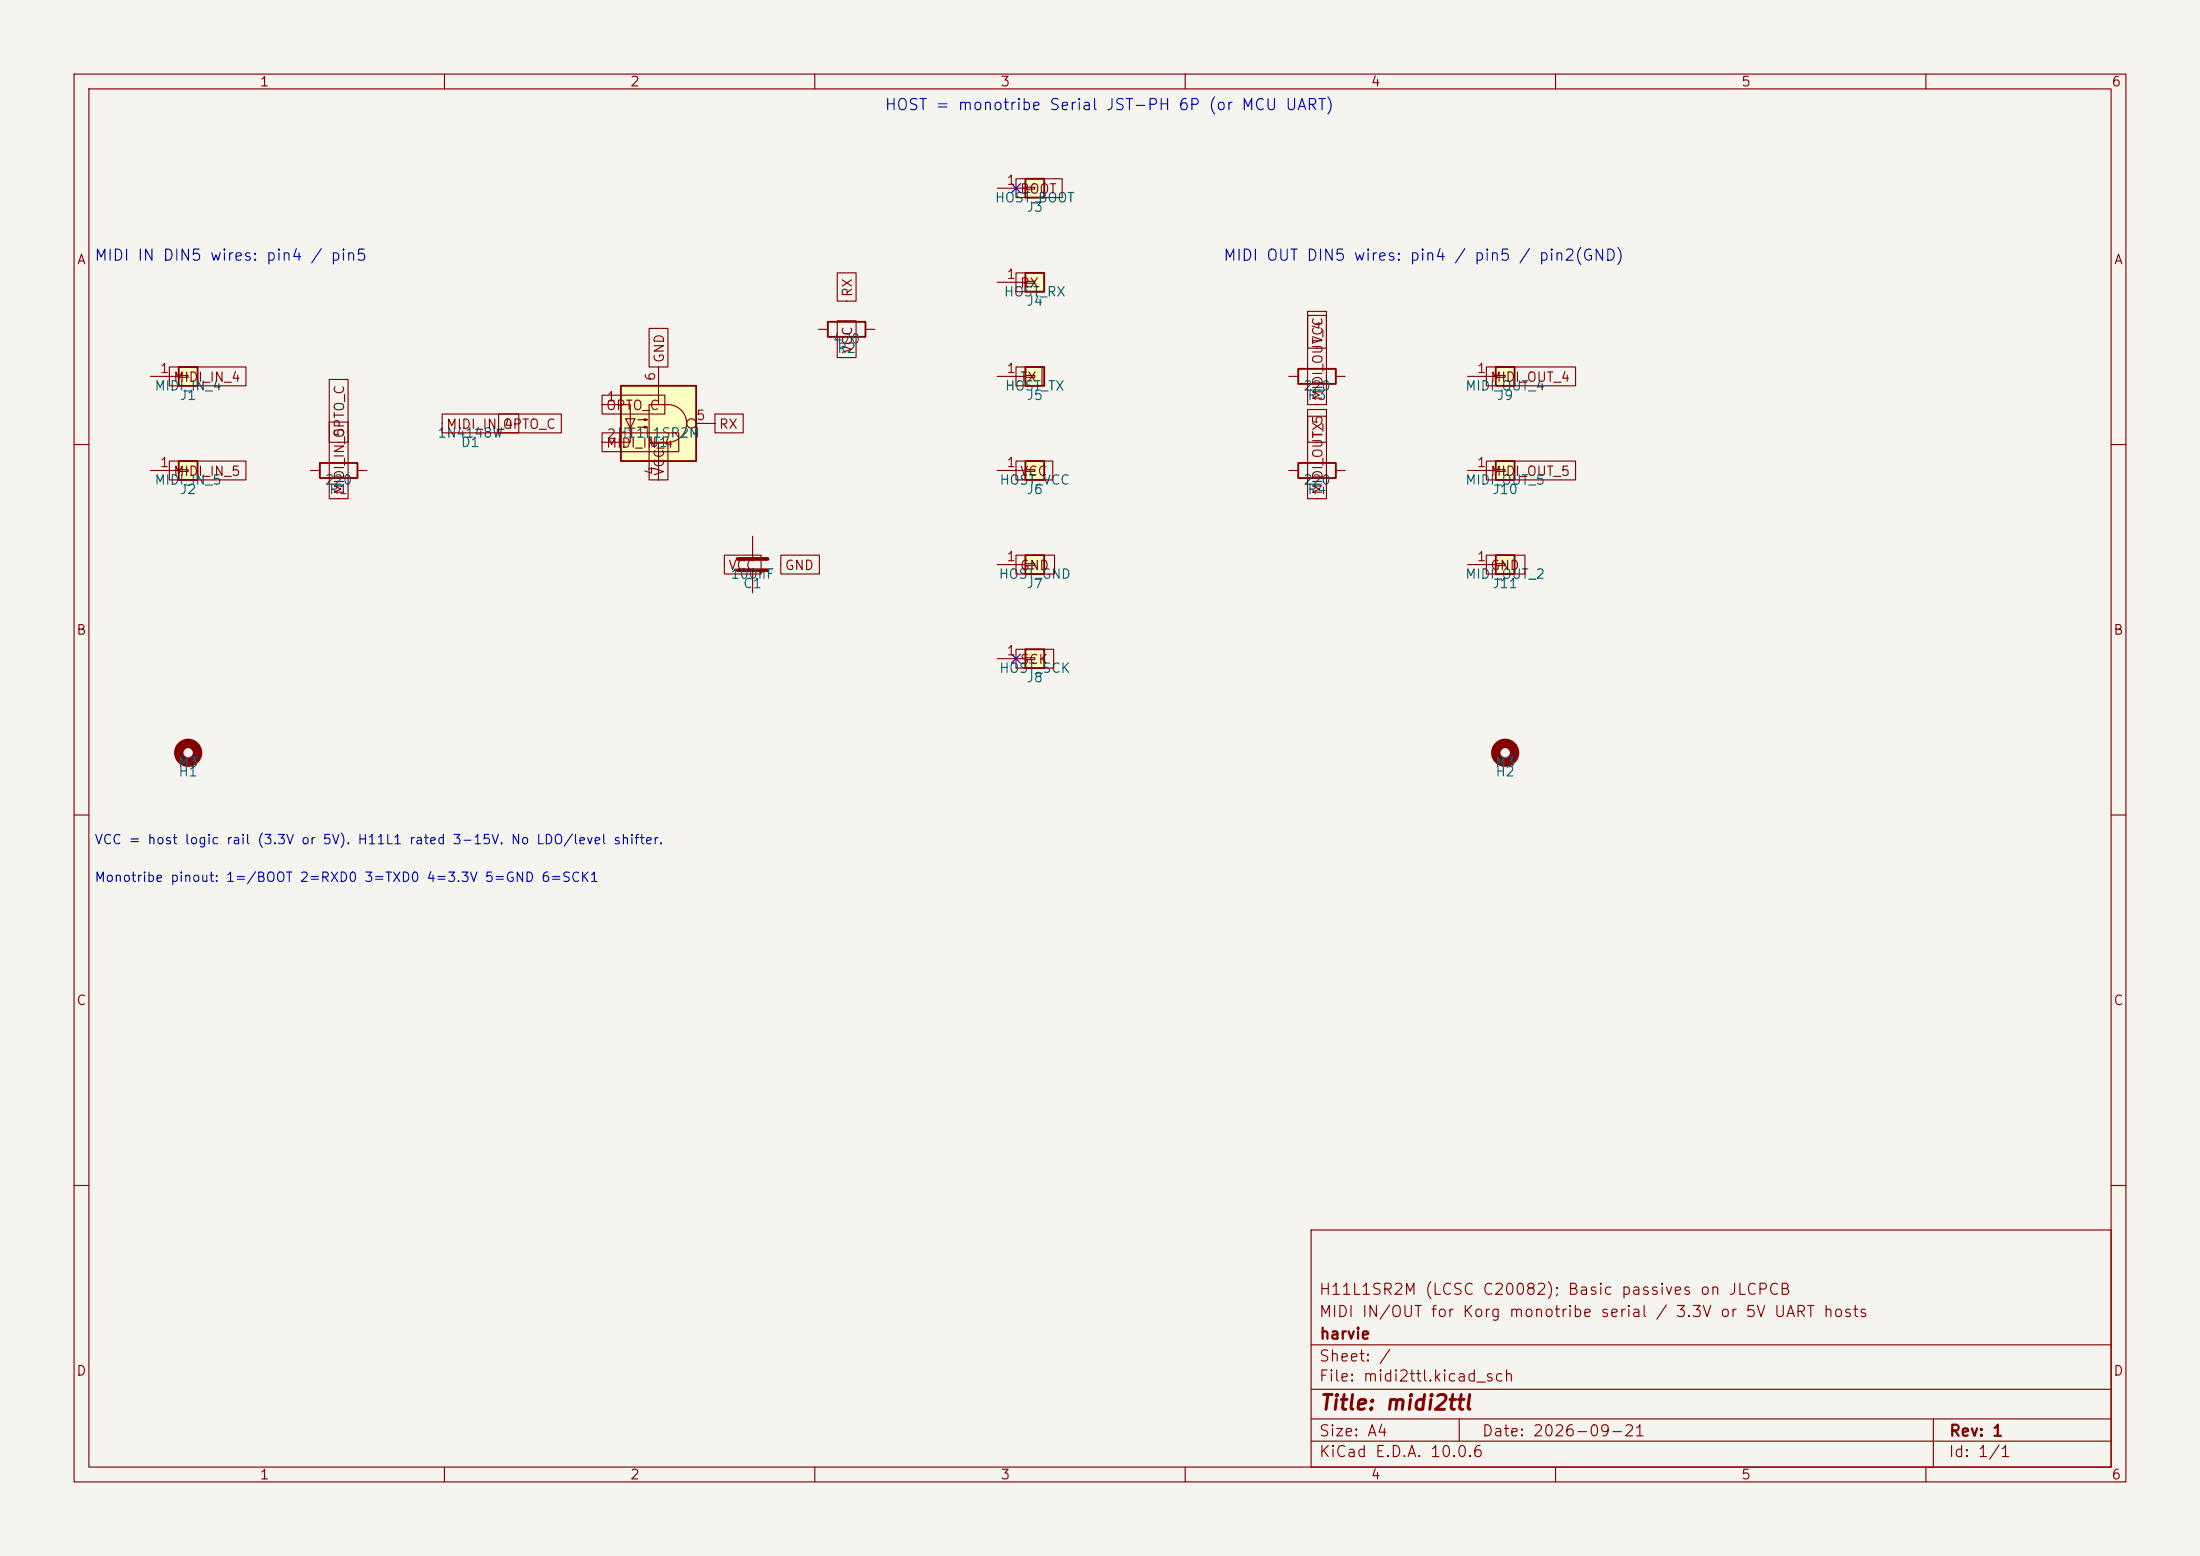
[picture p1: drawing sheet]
<svg xmlns="http://www.w3.org/2000/svg" width="297mm" height="210mm" viewBox="0 0 297 210" stroke-linecap="round" stroke-linejoin="round" font-family="sans-serif">
<path d="M0 0h297v210h-297z" fill="#f5f4ef" stroke="#f5f4ef" stroke-width=".14"/>
<g fill="none" stroke="#840000" stroke-width=".15">
<path d="M10 10h277v190h-277zM12 12h273v186h-273zM60 10v2M110 10v2M160 10v2M210 10v2M260 10v2M10 60h2M285 60h2M10 110h2M285 110h2M10 160h2"/>
<path d="M177 166h108v32h-108zM285 160h2M60 198v2M110 198v2M160 198v2M177 194.5h108M177 191.5h108M177 187.5h108M177 181.5h108M197 191.5v3M210 198v2M260 198v2"/>
<path d="M261 191.5v6.5"/>
</g>
<path d="M138.4 24.1h2.6v2.6h-2.6z" fill="#ffffc2"/>
<path d="M138.4 24.1h2.6v2.6h-2.6z" fill="none" stroke="#840000" stroke-width=".25"/>
<path d="M134.6 25.4h3.8M138.4 25.3h1.3v.2h-1.3z" fill="none" stroke="#840000" stroke-width=".15"/>
<path d="M24.1 62.2h2.6v2.6h-2.6z" fill="#ffffc2"/>
<path d="M24.1 62.2h2.6v2.6h-2.6z" fill="none" stroke="#840000" stroke-width=".25"/>
<path d="M20.3 63.5h3.8M24.1 63.4h1.3v.2h-1.3z" fill="none" stroke="#840000" stroke-width=".15"/>
<circle cx="25.4" cy="101.6" r="1.27" fill="none" stroke="#840000" stroke-width="1.3"/>
<path d="M83.8 52.1h10.2v10.1h-10.2z" fill="#ffffc2"/>
<path d="M83.8 52.1h10.2v10.1h-10.2zM111.8 43.4h5v2.1h-5zM43.2 62.5h5.1v2h-5.1z" fill="none" stroke="#840000" stroke-width=".25"/>
<g fill="none" stroke="#840000" stroke-width=".15">
<path d="M81.3 54.6h3.8v5.1h-3.8M84.5 56.5h1.2l-.6 1.3zM84.5 57.8h1.2M86.1 56.6h1.3l-.4 .2v-.3l.4 .1M86.1 57.7h1.3l-.4 .1v-.3l.4 .2M87.6 54.6h2.6a2.54 2.54 0 0 1 2.5 2.6 2.54 2.54 0 0 1-2.5 2.5h-2.6zM88.9 59.7v2.5v-1.2M88.9 49.5v5.1M94 57.2h2.5M110.5 44.5h1.3M116.8 44.5h1.3M41.9 63.5h1.3"/>
<path d="M48.3 63.5h1.2M88.9 62.2v2.6M101.6 72.4v2.8M101.6 77.2v2.8"/>
<circle cx="93.3" cy="57.1" r=".63"/>
</g>
<path d="M99.6 75.4h4M99.6 77h4" fill="none" stroke="#840000" stroke-width=".51"/>
<path d="M24.1 49.5h2.6v2.6h-2.6z" fill="#ffffc2"/>
<path d="M24.1 49.5h2.6v2.6h-2.6z" fill="none" stroke="#840000" stroke-width=".25"/>
<path d="M20.3 50.8h3.8M24.1 50.7h1.3v.2h-1.3z" fill="none" stroke="#840000" stroke-width=".15"/>
<path d="M138.4 62.2h2.6v2.6h-2.6z" fill="#ffffc2"/>
<path d="M138.4 62.2h2.6v2.6h-2.6z" fill="none" stroke="#840000" stroke-width=".25"/>
<path d="M134.6 63.5h3.8M138.4 63.4h1.3v.2h-1.3z" fill="none" stroke="#840000" stroke-width=".15"/>
<path d="M138.4 49.5h2.6v2.6h-2.6z" fill="#ffffc2"/>
<path d="M138.4 49.5h2.6v2.6h-2.6zM175.3 49.8h5v2h-5zM175.3 62.5h5v2h-5z" fill="none" stroke="#840000" stroke-width=".25"/>
<path d="M134.6 50.8h3.8M138.4 50.7h1.3v.2h-1.3zM174 50.8h1.3M180.3 50.8h1.3M174 63.5h1.3M180.3 63.5h1.3" fill="none" stroke="#840000" stroke-width=".15"/>
<path d="M138.4 87.6h2.6v2.6h-2.6z" fill="#ffffc2"/>
<path d="M138.4 87.6h2.6v2.6h-2.6z" fill="none" stroke="#840000" stroke-width=".25"/>
<path d="M134.6 88.9h3.8M138.4 88.8h1.3v.2h-1.3z" fill="none" stroke="#840000" stroke-width=".15"/>
<path d="M138.4 74.9h2.6v2.6h-2.6z" fill="#ffffc2"/>
<path d="M138.4 74.9h2.6v2.6h-2.6z" fill="none" stroke="#840000" stroke-width=".25"/>
<path d="M134.6 76.2h3.8M138.4 76.1h1.3v.2h-1.3z" fill="none" stroke="#840000" stroke-width=".15"/>
<path d="M201.9 49.5h2.6v2.6h-2.6z" fill="#ffffc2"/>
<path d="M201.9 49.5h2.6v2.6h-2.6z" fill="none" stroke="#840000" stroke-width=".25"/>
<path d="M198.1 50.8h3.8M201.9 50.7h1.3v.2h-1.3z" fill="none" stroke="#840000" stroke-width=".15"/>
<path d="M201.9 62.2h2.6v2.6h-2.6z" fill="#ffffc2"/>
<path d="M201.9 62.2h2.6v2.6h-2.6z" fill="none" stroke="#840000" stroke-width=".25"/>
<path d="M198.1 63.5h3.8M201.9 63.4h1.3v.2h-1.3z" fill="none" stroke="#840000" stroke-width=".15"/>
<circle cx="203.2" cy="101.6" r="1.27" fill="none" stroke="#840000" stroke-width="1.3"/>
<path d="M138.4 36.8h2.6v2.6h-2.6z" fill="#ffffc2"/>
<path d="M138.4 36.8h2.6v2.6h-2.6z" fill="none" stroke="#840000" stroke-width=".25"/>
<path d="M134.6 38.1h3.8M138.4 38h1.3v.2h-1.3z" fill="none" stroke="#840000" stroke-width=".15"/>
<path d="M201.9 74.9h2.6v2.6h-2.6z" fill="#ffffc2"/>
<path d="M201.9 74.9h2.6v2.6h-2.6z" fill="none" stroke="#840000" stroke-width=".25"/>
<g fill="none" stroke="#840000" stroke-width=".15">
<path d="M113 36.8h2.6v3.8h-2.6zM137.2 36.8h3.8v2.6h-3.8zM137.2 24.1h6.2v2.6h-6.2zM22.9 49.5h10.3v2.6h-10.3zM44.4 57h2.6v10.3h-2.6zM44.4 51.2h2.6v8.5h-2.6zM59.7 55.9h10.3v2.5h-10.3zM67.3 55.9h8.5v2.5h-8.5zM81.3 58.4h10.3v2.6h-10.3zM81.3 53.3h8.5v2.6h-8.5zM87.6 44.3h2.6v5.2h-2.6zM87.6 59.8h2.6v5h-2.6z"/>
<path d="M96.5 55.9h3.8v2.5h-3.8zM113 43.3h2.6v5h-2.6zM137.2 49.5h3.5v2.6h-3.5zM176.5 55.3h2.6v12h-2.6zM176.5 56.2h2.6v3.5h-2.6zM176.5 42.6h2.6v12h-2.6zM176.5 42h2.6v5h-2.6zM200.7 49.5h12v2.6h-12zM22.9 62.2h10.3v2.6h-10.3zM97.8 74.9h5v2.6h-5zM105.4 74.9h5.2v2.6h-5.2zM137.2 74.9h5.2v2.6h-5.2z"/>
<path d="M137.2 62.2h4.9v2.6h-4.9zM198.1 76.2h3.8M200.7 74.9h5.2v2.6h-5.2zM200.7 62.2h12v2.6h-12zM201.9 76.1h1.3v.2h-1.3zM137.2 87.6h5v2.6h-5z"/>
</g>
<path d="M136.6 24.8l1.2 1.2M137.8 24.8l-1.2 1.2M136.6 88.3l1.2 1.2M137.8 88.3l-1.2 1.2" fill="none" stroke="#000084" stroke-width=".15"/>
<text font-size="2" fill="#840000" x="178" y="190.8">Title: midi2ttl</text>
<g font-size="1.5" fill="#0000c2">
<text x="119.3" y="15.3">HOST = monotribe Serial JST-PH 6P (or MCU UART)</text>
<text x="12.7" y="35.6">MIDI IN DIN5 wires: pin4 / pin5</text>
<text x="165.1" y="35.6">MIDI OUT DIN5 wires: pin4 / pin5 / pin2(GND)</text>
</g>
<g font-size="1.5" fill="#840000">
<text x="178" y="178.1">MIDI IN/OUT for Korg monotribe serial / 3.3V or 5V UART hosts</text>
<text x="178" y="175.1">H11L1SR2M (LCSC C20082); Basic passives on JLCPCB</text>
<text x="178" y="184.1">Sheet: /</text>
<text x="178" y="181.1">harvie</text>
<text x="178" y="186.8">File: midi2ttl.kicad_sch</text>
<text x="178" y="197">KiCad E.D.A. 10.0.6</text>
<text x="178" y="194.2">Size: A4</text>
<text x="200" y="194.2">Date: 2026-09-21</text>
<text x="263" y="197">Id: 1/1</text>
<text x="263" y="194.2">Rev: 1</text>
</g>
<g font-size="1.3" fill="#840000">
<text x="35" y="12">1</text>
<text x="85" y="12">2</text>
<text x="135" y="12">3</text>
<text x="185" y="12">4</text>
<text x="235" y="12">5</text>
<text x="285" y="12">6</text>
<text x="137.6" y="26.5">BOOT</text>
<text x="10.3" y="36">A</text>
<text x="285.3" y="36">A</text>
<text x="115.4" y="40.2" transform="rotate(-90 115.4 40.2)">RX</text>
<text x="137.6" y="39.2">RX</text>
<text x="115.4" y="47.8" transform="rotate(-90 115.4 47.8)">VCC</text>
<text x="178.9" y="46.5" transform="rotate(-90 178.9 46.5)">VCC</text>
<text x="23.3" y="51.9">MIDI_IN_4</text>
<text x="90" y="49.1" transform="rotate(-90 90 49.1)">GND</text>
<text x="137.6" y="51.9">TX</text>
<text x="201.1" y="51.9">MIDI_OUT_4</text>
<text x="46.8" y="59.2" transform="rotate(-90 46.8 59.2)">OPTO_C</text>
<text x="60.1" y="58.2">MIDI_IN_4</text>
<text x="67.8" y="58.2">OPTO_C</text>
<text x="81.7" y="55.7">OPTO_C</text>
<text x="97" y="58.2">RX</text>
<text x="178.9" y="59.2" transform="rotate(-90 178.9 59.2)">TX</text>
<text x="178.9" y="54.2" transform="rotate(-90 178.9 54.2)">MIDI_OUT_4</text>
<text x="23.3" y="64.6">MIDI_IN_5</text>
<text x="81.7" y="60.7">MIDI_IN_4</text>
<text x="90" y="64.3" transform="rotate(-90 90 64.3)">VCC</text>
<text x="137.6" y="64.6">VCC</text>
<text x="201.1" y="64.6">MIDI_OUT_5</text>
<text x="46.8" y="66.9" transform="rotate(-90 46.8 66.9)">MIDI_IN_5</text>
<text x="178.9" y="66.9" transform="rotate(-90 178.9 66.9)">MIDI_OUT_5</text>
<text x="98.2" y="77.3">VCC</text>
<text x="105.9" y="77.3">GND</text>
<text x="137.6" y="77.3">GND</text>
<text x="201.1" y="77.3">GND</text>
<text x="10.2" y="86">B</text>
<text x="137.6" y="90">SCK</text>
<text x="285.2" y="86">B</text>
<text x="10.2" y="136">C</text>
<text x="285.2" y="136">C</text>
<text x="10.2" y="186">D</text>
<text x="285.2" y="186">D</text>
<text x="35" y="200">1</text>
<text x="85" y="200">2</text>
<text x="135" y="200">3</text>
<text x="185" y="200">4</text>
<text x="235" y="200">5</text>
<text x="285" y="200">6</text>
</g>
<g font-size="1.3" fill="#006464">
<text x="134.2" y="27.6">HOST_BOOT</text>
<text x="138.5" y="28.9">J3</text>
<text x="135.4" y="40.3">HOST_RX</text>
<text x="138.5" y="41.6">J4</text>
<text x="112.4" y="46.7">470</text>
<text x="112.9" y="48">R2</text>
<text x="20.8" y="53">MIDI_IN_4</text>
<text x="135.6" y="53">HOST_TX</text>
<text x="175.9" y="53">220</text>
<text x="197.7" y="53">MIDI_OUT_4</text>
<text x="24.2" y="54.3">J1</text>
<text x="59" y="59.4">1N4148W</text>
<text x="138.5" y="54.3">J5</text>
<text x="176.4" y="54.3">R3</text>
<text x="202" y="54.3">J9</text>
<text x="20.8" y="65.7">MIDI_IN_5</text>
<text x="43.8" y="65.7">220</text>
<text x="62.1" y="60.7">D1</text>
<text x="87.5" y="60.7">U1</text>
<text x="134.9" y="65.7">HOST_VCC</text>
<text x="175.9" y="65.7">220</text>
<text x="197.7" y="65.7">MIDI_OUT_5</text>
<text x="24.2" y="67">J2</text>
<text x="44.4" y="67">R1</text>
<text x="138.5" y="67">J6</text>
<text x="176.4" y="67">R4</text>
<text x="201.4" y="67">J10</text>
<text x="98.5" y="78.4">100nF</text>
<text x="100.2" y="79.7">C1</text>
<text x="134.7" y="78.4">HOST_GND</text>
<text x="138.5" y="79.7">J7</text>
<text x="197.7" y="78.4">MIDI_OUT_2</text>
<text x="201.4" y="79.7">J11</text>
<text x="134.8" y="91.1">HOST_SCK</text>
<text x="138.5" y="92.4">J8</text>
<text x="23.9" y="103.8">M3</text>
<text x="24" y="105.1">H1</text>
<text x="201.7" y="103.8">M3</text>
<text x="201.8" y="105.1">H2</text>
</g>
<g font-size="1.3" fill="#a90000">
<text x="135.8" y="25.3">1</text>
<text x="135.8" y="38">1</text>
<text x="21.5" y="50.7">1</text>
<text x="88.8" y="51.5" transform="rotate(-90 88.8 51.5)">6</text>
<text x="135.8" y="50.7">1</text>
<text x="199.3" y="50.7">1</text>
<text x="81.8" y="54.5">1</text>
<text x="81.8" y="59.6">2H11L1SR2M</text>
<text x="93.9" y="57">5</text>
<text x="21.5" y="63.4">1</text>
<text x="88.8" y="64.2" transform="rotate(-90 88.8 64.2)">4</text>
<text x="135.8" y="63.4">1</text>
<text x="199.3" y="63.4">1</text>
<text x="135.8" y="76.1">1</text>
<text x="199.3" y="76.1">1</text>
<text x="135.8" y="88.8">1</text>
</g>
<g font-size="1.3" fill="#0000c2">
<text x="12.7" y="119.4">Monotribe pinout: 1=/BOOT 2=RXD0 3=TXD0 4=3.3V 5=GND 6=SCK1</text>
<text x="12.7" y="114.3">VCC = host logic rail (3.3V or 5V). H11L1 rated 3-15V. No LDO/level shifter.</text>
</g>
</svg>
